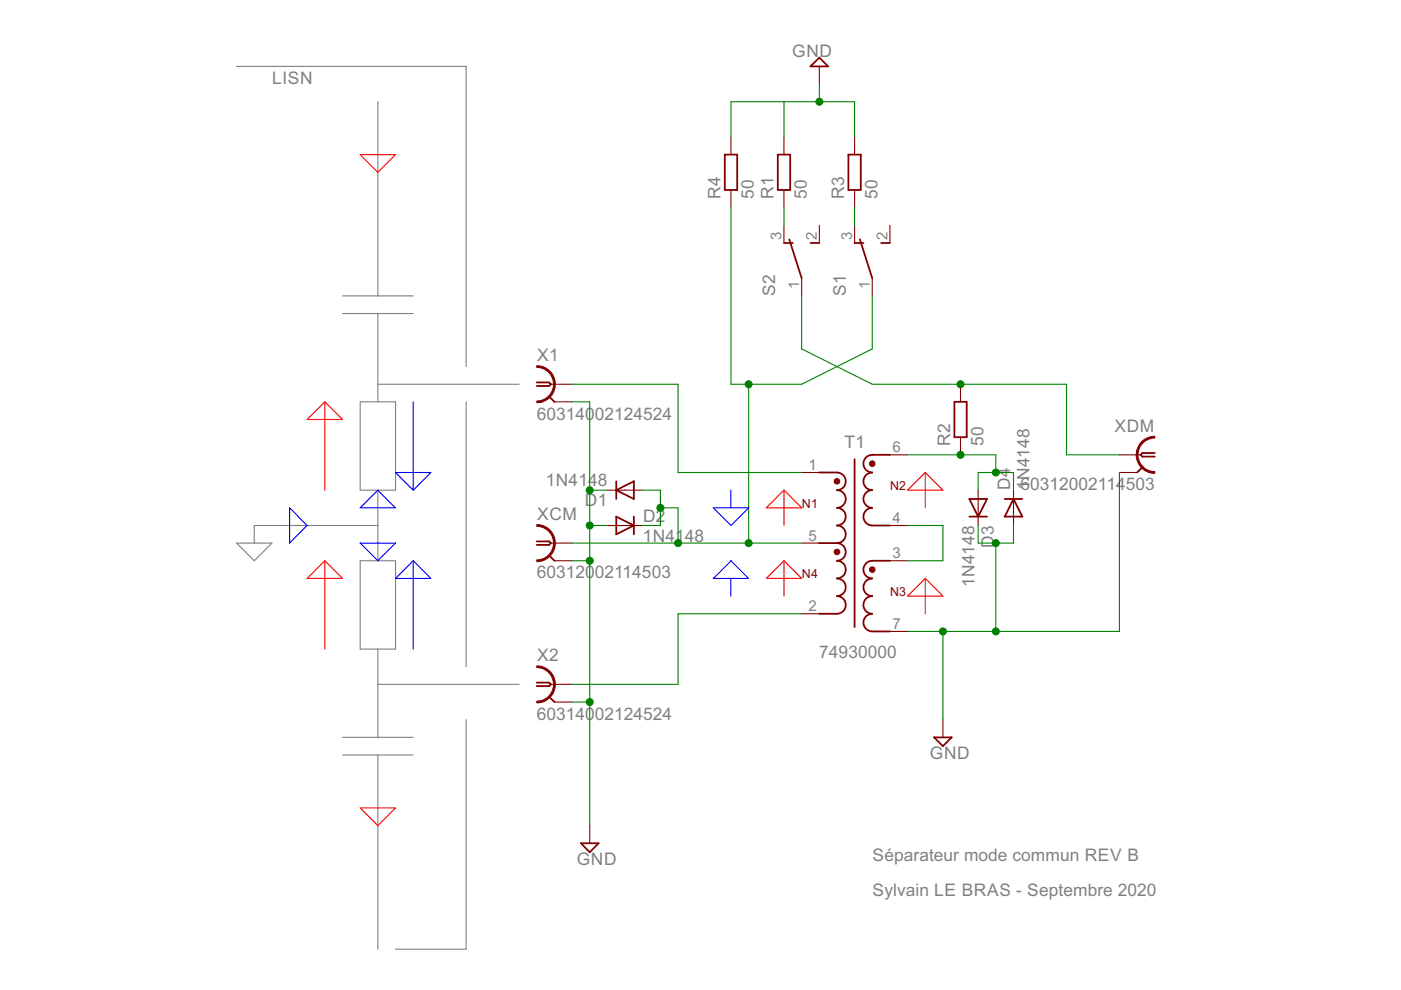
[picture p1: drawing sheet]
<svg xmlns="http://www.w3.org/2000/svg" width="297mm" height="210mm" viewBox="0 0 297 210" stroke-linecap="round" stroke-linejoin="round" font-family="sans-serif">
<g fill="none" stroke="#808080" stroke-width=".23">
<path d="M50.2 14.1h48.6v63.6M80.1 21.6v41.1M72.6 66.5h15M72.6 62.7h15M80.1 66.5v18.7M76.4 85.2h7.5v18.7h-7.5zM80.1 81.5h30M98.8 85.2v56.2M50.2 115.1h7.5l-3.8 3.8zM76.4 118.9h7.5v18.7h-7.5zM80.1 103.9v15M80.1 111.4h-26.2v3.7"/>
<path d="M80.1 137.6v18.7M72.6 156.3h15M80.1 145.1h30M98.8 152.6v48.7h-14.9M72.6 160.1h15M80.1 160.1v41.2"/>
</g>
<g fill="none" stroke="#800000" stroke-width=".38">
<path d="M171.8 14.1l1.9-1.9 1.9 1.9zM153.7 32.8h2.6v7.5h-2.6zM164.9 32.8h2.6v7.5h-2.6zM179.9 32.8h2.6v7.5h-2.6zM166.2 51.5h1.9M167.3 50.8l2.7 8.2M171.8 51.5h1.9M181.2 51.5h1.9M182.3 50.8l2.6 8.2M186.8 51.5h1.9M113.8 81.1h2.6l.4 .4-.4 .3h-2.6M116.4 84.1l1.2 1.1"/>
<path d="M181.2 97.4v35.5M188.7 96.4h-3.8a1.87 1.87 0 0 0-1.8 1.9 1.87 1.87 0 0 0 1.8 1.9 1.87 1.87 0 0 0-1.8 1.9 1.87 1.87 0 0 0 1.8 1.8 1.87 1.87 0 0 0-1.8 1.9 1.87 1.87 0 0 0 1.8 1.9 1.87 1.87 0 0 0-1.8 1.8 1.87 1.87 0 0 0 1.8 1.9h3.8M202.4 85.2h2.6v7.5h-2.6zM242.2 99.1l-1.1 1.1M244.8 96.1h-2.6l-.4 .3 .4 .4h2.6M113.8 114.8h2.6l.4 .3-.4 .4h-2.6M116.4 117.8l1.2 1.1M130.7 103.9l3.7-1.9v3.8zM130.7 102v3.8M130.7 109.5l3.7 1.9-3.7 1.9zM134.4 109.5v3.8M173.7 100.2h3.7a1.87 1.87 0 0 1 1.9 1.9 1.87 1.87 0 0 1-1.9 1.8 1.87 1.87 0 0 1 1.9 1.9 1.87 1.87 0 0 1-1.9 1.9 1.87 1.87 0 0 1 1.9 1.8 1.87 1.87 0 0 1-1.9 1.9 1.86 1.86 0 0 1 1.9 1.9 1.86 1.86 0 0 1-1.9 1.8"/>
<path d="M173.7 115.1h3.7M177.4 115.1a1.87 1.87 0 0 1 1.9 1.9 1.87 1.87 0 0 1-1.9 1.9 1.87 1.87 0 0 1 1.9 1.9 1.87 1.87 0 0 1-1.9 1.8 1.87 1.87 0 0 1 1.9 1.9 1.87 1.87 0 0 1-1.9 1.9 1.87 1.87 0 0 1 1.9 1.9 1.87 1.87 0 0 1-1.9 1.8h-3.7M188.7 118.9h-3.8a1.87 1.87 0 0 0-1.8 1.9 1.87 1.87 0 0 0 1.8 1.8 1.87 1.87 0 0 0-1.8 1.9 1.87 1.87 0 0 0 1.8 1.9 1.87 1.87 0 0 0-1.8 1.9 1.87 1.87 0 0 0 1.8 1.8 1.87 1.87 0 0 0-1.8 1.9 1.87 1.87 0 0 0 1.8 1.9h3.8M205.5 105.8h3.8l-1.9 3.7zM205.5 109.5h3.8M213 105.8h3.7M214.9 105.8l1.8 3.7h-3.7zM113.8 144.7h2.6l.4 .4-.4 .4h-2.6M116.4 147.7l1.2 1.1M198 156.3h3.8l-1.9 1.9zM123.2 178.8h3.7l-1.9 1.9z"/>
</g>
<g fill="#800000" stroke="#800000" stroke-width=".21">
<path d="M113.8 77.5a3.9 3.9 0 0 1 3.9 4 3.9 3.9 0 0 1-3.9 3.9v-.4a3.6 3.6 0 0 0 3.6-3.5 3.6 3.6 0 0 0-3.6-3.6z" fill-rule="evenodd"/>
<path d="M113.8 141.2a3.9 3.9 0 0 1 3.9 3.9 3.9 3.9 0 0 1-3.9 3.9v-.3a3.6 3.6 0 0 0 3.6-3.6 3.6 3.6 0 0 0-3.6-3.6z" fill-rule="evenodd"/>
<path d="M242 93.6l1-.6 1-.4 .8-.1v.4a3.6 3.6 0 0 0-3.5 3.5 3.6 3.6 0 0 0 3.5 3.6v.4a4 4 0 0 1-3.6-2.5 4 4 0 0 1 .8-4.3z" fill-rule="evenodd"/>
<path d="M113.8 111.2a3.9 3.9 0 0 1 3.9 4 3.9 3.9 0 0 1-3.9 3.9v-.4a3.6 3.6 0 0 0 3.6-3.6 3.6 3.6 0 0 0-3.6-3.5z" fill-rule="evenodd"/>
<circle cx="177.5" cy="102.1" r=".6"/>
<circle cx="184.9" cy="98.3" r=".6"/>
<circle cx="184.9" cy="120.8" r=".6"/>
<circle cx="177.4" cy="117" r=".6"/>
</g>
<g fill="none" stroke="#800000" stroke-width=".23">
<path d="M173.7 14.1v3.7M155 29v3.8M166.2 29v3.8M181.2 29v3.8M155 40.3v3.7M166.2 40.3v3.7M166.2 47.8v3.7M170 59v3.7M173.7 47.8v3.7M181.2 40.3v3.7M181.2 47.8v3.7M184.9 59v3.7"/>
<path d="M188.7 47.8v3.7M116.8 81.5h4.5M117.6 85.2h3.7M188.7 96.4h3.7M203.6 81.5v3.7M203.6 92.7v3.7M237.3 96.4h4.5M116.8 115.1h4.5M117.6 118.9h3.7M128.8 111.4h7.5M128.8 103.9h7.5M170 100.2h3.7"/>
<path d="M170 115.1h3.7M188.7 118.9h3.7M188.7 111.4h3.7M207.4 103.9v7.5M214.9 103.9v7.5M237.3 100.2h3.8M170 130.1h3.7M188.7 133.9h3.7M116.8 145.1h4.5M117.6 148.8h3.7M199.9 152.6v3.7M125 175v3.8"/>
</g>
<g fill="none" stroke="#008000" stroke-width=".23">
<path d="M173.7 17.8v3.8M155 29v-7.4h26.2v7.4M166.2 21.6v7.4M155 44v37.5h15l14.9-7.5v-11.3M166.2 44v3.8M181.2 44v3.8M170 62.7v11.3l14.9 7.5h41.2v14.9h11.2M121.3 81.5h22.5v18.7h26.2M121.3 85.2h3.7v89.8M158.7 81.5v33.6M192.4 96.4h18.7v3.8M121.3 118.9h3.7"/>
<path d="M121.3 115.1h48.7M125 103.9h3.8M125 111.4h3.8M136.3 103.9h3.7v7.5h-3.7M140 107.7h3.8v7.4M192.4 111.4h7.5v7.5h-7.5M207.4 103.9v-3.7h7.5v3.7M207.4 111.4v3.7h7.5v-3.7M211.1 115.1v18.8M237.3 100.2v33.7h-44.9M170 130.1h-26.2v15h-22.5M199.9 133.9v18.7"/>
<path d="M121.3 148.8h3.7"/>
</g>
<g fill="#008000" stroke="#008000" stroke-width=".21">
<circle cx="125" cy="118.9" r=".74"/>
<circle cx="125" cy="148.8" r=".74"/>
<circle cx="125" cy="103.9" r=".74"/>
<circle cx="125" cy="111.4" r=".74"/>
<circle cx="199.9" cy="133.9" r=".74"/>
<circle cx="211.1" cy="115.1" r=".74"/>
<circle cx="211.1" cy="133.9" r=".74"/>
<circle cx="173.7" cy="21.6" r=".74"/>
<circle cx="211.1" cy="100.2" r=".74"/>
<circle cx="203.6" cy="96.4" r=".74"/>
<circle cx="140" cy="107.7" r=".74"/>
<circle cx="158.7" cy="115.1" r=".74"/>
<circle cx="143.8" cy="115.1" r=".74"/>
<circle cx="158.7" cy="81.5" r=".74"/>
<circle cx="203.6" cy="81.5" r=".74"/>
</g>
<g fill="none" stroke="#f00" stroke-width=".23">
<path d="M76.4 32.8h7.5l-3.8 3.7zM68.9 85.2v18.7M68.9 85.2l3.7 3.7h-7.5zM68.9 118.9v18.7M166.2 103.9v7.5M166.2 118.9v7.5M166.2 103.9l3.8 3.8h-7.5zM196.2 100.2v7.5M196.2 100.2l3.7 3.7h-7.5zM65.1 122.6l3.8-3.7 3.7 3.7zM162.5 122.6l3.7-3.7 3.8 3.7zM196.2 122.6v7.5"/>
<path d="M196.2 122.6l3.7 3.8h-7.5zM76.4 171.3h7.5l-3.8 3.7z"/>
</g>
<path d="M87.6 85.2v18.7M61.4 107.7l3.7 3.7-3.7 3.7zM76.4 107.7l3.7-3.8 3.8 3.8zM76.4 115.1h7.5l-3.8 3.8zM83.9 100.2h7.4l-3.7 3.7zM87.6 118.9v18.7M87.6 118.9l3.7 3.7h-7.4zM151.2 107.7h7.5l-3.7 3.7zM155 103.9v3.8M151.2 122.6l3.8-3.7 3.7 3.7zM155 122.6v3.8" fill="none" stroke="#00f" stroke-width=".23"/>
<g font-size="4.1" fill="#808080">
<text x="57.7" y="17.8">LISN</text>
<text x="168" y="12">GND</text>
<text x="152.8" y="42.1" transform="rotate(-90 152.8 42.1)">R4</text>
<text x="159.9" y="42.2" transform="rotate(-90 159.9 42.2)">50</text>
<text x="164" y="42.1" transform="rotate(-90 164 42.1)">R1</text>
<text x="171.1" y="42.2" transform="rotate(-90 171.1 42.2)">50</text>
<text x="179" y="42.1" transform="rotate(-90 179 42.1)">R3</text>
<text x="186.1" y="42.2" transform="rotate(-90 186.1 42.2)">50</text>
<text x="164.3" y="62.7" transform="rotate(-90 164.3 62.7)">S2</text>
<text x="179.3" y="62.7" transform="rotate(-90 179.3 62.7)">S1</text>
<text x="113.9" y="76.6">X1</text>
<text x="113.8" y="88.9">603140</text>
<text x="126.1" y="88.9">02124524</text>
<text x="179" y="95">T1</text>
<text x="201.4" y="94.5" transform="rotate(-90 201.4 94.5)">R2</text>
<text x="208.5" y="94.6" transform="rotate(-90 208.5 94.6)">50</text>
<text x="236.3" y="91.6">XDM</text>
<text x="115.7" y="103.1">1N4148</text>
<text x="124" y="107.3">D1</text>
<text x="214.2" y="103.9" transform="rotate(-90 214.2 103.9)">D4</text>
<text x="216.4" y="103.9">60312002114503</text>
<text x="218.3" y="103.9" transform="rotate(-90 218.3 103.9)">1N4148</text>
<text x="113.9" y="110.3">XCM</text>
<text x="136.3" y="110.7">D2</text>
<text x="136.3" y="114.8">1N4148</text>
<text x="210.7" y="116.2" transform="rotate(-90 210.7 116.2)">D3</text>
<text x="113.8" y="122.6">603120</text>
<text x="126.1" y="122.6">02114503</text>
<text x="206.6" y="124.5" transform="rotate(-90 206.6 124.5)">1N4148</text>
<text x="113.9" y="140.2">X2</text>
<text x="173.7" y="139.5">74930000</text>
<text x="113.8" y="152.6">603140</text>
<text x="126.1" y="152.6">02124524</text>
<text x="197.2" y="161">GND</text>
<text x="122.3" y="183.5">GND</text>
<text x="185" y="182.5">Séparateur mode commun REV B</text>
<text x="185" y="190">Sylvain LE BRAS - Septembre 2020</text>
</g>
<g font-size="3.6" fill="#808080">
<text x="165.7" y="51" transform="rotate(-90 165.7 51)">3</text>
<text x="173.2" y="51" transform="rotate(-90 173.2 51)">2</text>
<text x="180.7" y="51" transform="rotate(-90 180.7 51)">3</text>
<text x="188.2" y="51" transform="rotate(-90 188.2 51)">2</text>
<text x="169.4" y="61.3" transform="rotate(-90 169.4 61.3)">1</text>
<text x="184.4" y="61.3" transform="rotate(-90 184.4 61.3)">1</text>
<text x="189.2" y="95.9">6</text>
<text x="171.4" y="99.7">1</text>
<text x="189.2" y="110.9">4</text>
<text x="171.4" y="114.6">5</text>
<text x="189.2" y="118.4">3</text>
<text x="171.4" y="129.6">2</text>
<text x="189.2" y="133.3">7</text>
</g>
<g font-size="2.9" fill="#800000">
<text x="170" y="107.7">N1</text>
<text x="188.7" y="103.9">N2</text>
<text x="170" y="122.6">N4</text>
<text x="188.7" y="126.4">N3</text>
</g>
</svg>
